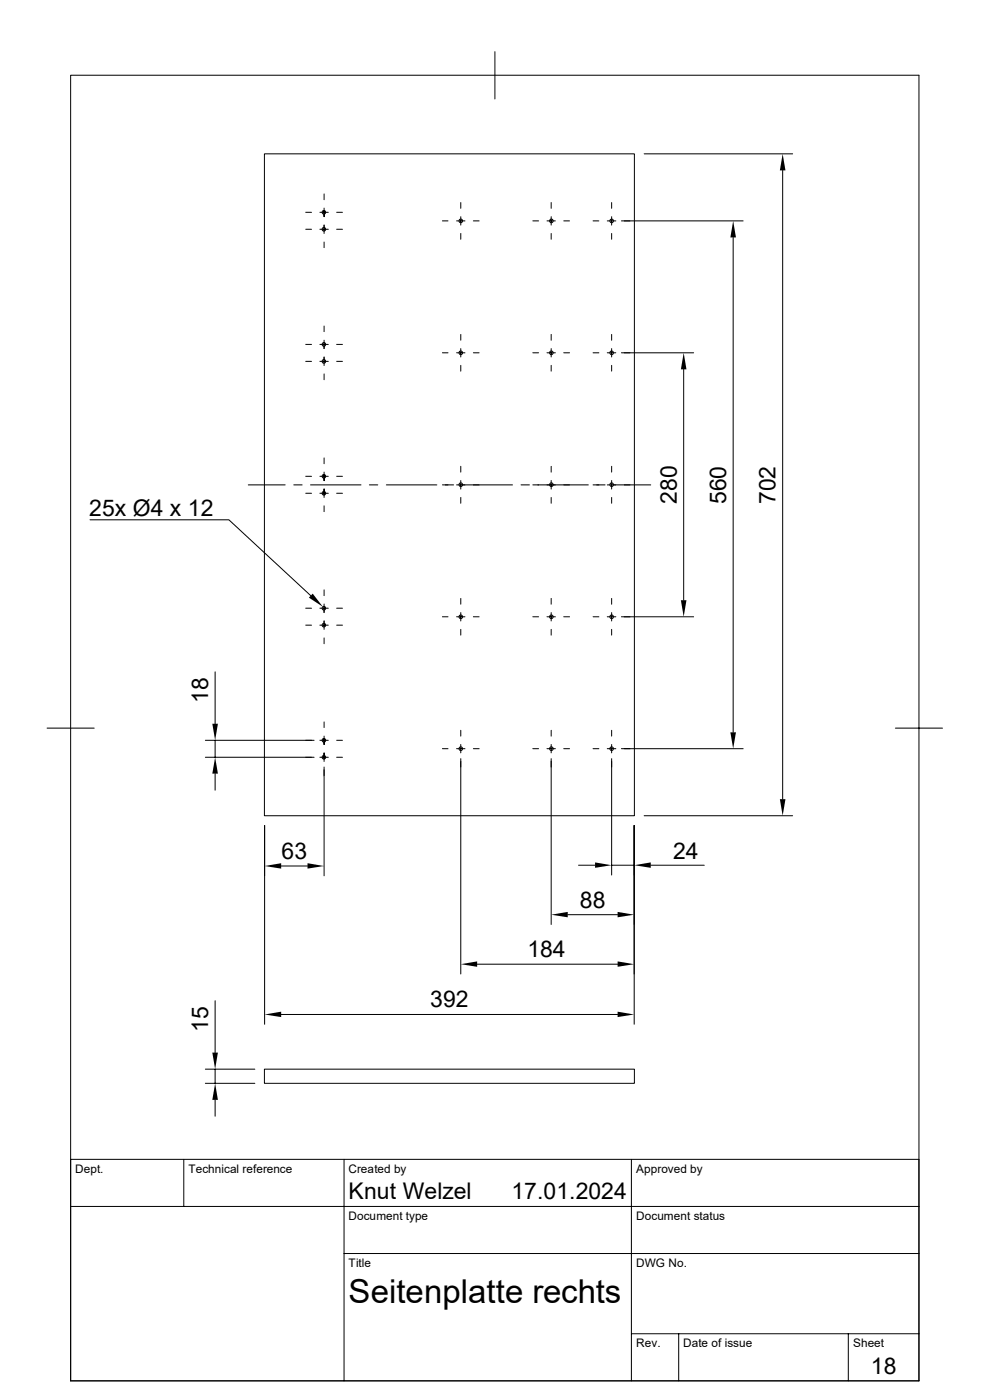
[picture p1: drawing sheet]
<svg xmlns="http://www.w3.org/2000/svg" width="210mm" height="297mm" viewBox="0 0 210 297" stroke-linecap="round" stroke-linejoin="round" font-family="sans-serif">
<g fill="none" stroke="#000" stroke-width=".21">
<path d="M15 16h179.9v276.9h-179.9zM105 11v10M56.1 32.6h78.5v140.5h-78.5zM136.7 32.6h31.4M166 36.2v133.3M64.9 48.6h1.2M64.9 45h1.2M67.9 45h1.7M67.9 48.6h1.7M68.7 41.1v1.3M68.7 44.2v1.8M68.7 51.4v1.1"/>
<path d="M68.7 47.8v1.7M71.4 48.6h1.2M71.4 45h1.2M93.9 46.9h1.1M96.9 46.9h1.7M97.7 43v1.2M97.7 46v1.8M97.7 49.5v1.3M100.4 46.9h1.2M113 46.9h1.3M116 46.9h1.8M116.9 43v1.2"/>
<path d="M116.9 46v1.8M116.9 49.5v1.3M119.6 46.9h1.2M125.8 46.9h1.2M128.8 46.9h1.8M129.8 43v1.2M129.8 46v1.8M129.8 49.5v1.3M131.8 46.9h25.8M155.5 50.4v105M64.9 76.7h1.2M64.9 73.1h1.2"/>
<path d="M67.9 76.7h1.7M67.9 73.1h1.7M68.7 79.3v1.3M68.7 69.2v1.2M68.7 72.2v1.8M68.7 75.7v1.9M71.4 73.1h1.2M71.4 76.7h1.2M93.9 74.8h1.1M96.9 74.8h1.7M97.7 71v1.2M97.7 74v1.7"/>
<path d="M97.7 77.5v1.2M100.4 74.8h1.2M113 74.8h1.3M116 74.8h1.8M116.9 71v1.2M116.9 74v1.7M116.9 77.5v1.2M119.6 74.8h1.2M125.8 74.8h1.2M128.8 74.8h1.8M129.8 71v1.2M129.8 74v1.7"/>
<path d="M129.8 77.5v1.2M131.8 74.8h15.4M145 78.4v48.9M68.7 97.2v1.2M97.7 98.9v1.3M116.9 98.9v1.3M129.8 98.9v1.3M19.1 110.3h29.5l17.3 16.1M52.7 102.9h7.8M62.3 102.9h1.8M64.9 101h1.2M64.9 104.6h1.2"/>
<path d="M65.9 102.9h10.7M67.9 101h1.7M67.9 104.6h1.7M68.7 100.2v1.8M68.7 103.7v1.8M68.7 107.3v1.2M71.4 101h1.2M71.4 104.6h1.2M78.4 102.9h1.7M82 102.9h10.7M93.9 102.9h2.3M96.9 102.9h11.8"/>
<path d="M97.7 101.9v1.9M97.7 105.5v1.3M110.5 102.9h1.8M113 102.9h11.8M116.9 101.9v1.9M116.9 105.5v1.3M125.8 102.9h2.6M128.8 102.9h9.2M129.8 101.9v1.9M129.8 105.5v1.3M64.9 132.6h1.2M64.9 129h1.2"/>
<path d="M67.9 132.6h1.7M67.9 129h1.7M68.7 135.3v1.3M68.7 125.1v1.3M68.7 128.1v1.9M68.7 131.7v1.8M71.4 129h1.2M71.4 132.6h1.2M93.9 130.9h1.1M96.9 130.9h1.7M97.7 127v1.2M97.7 130v1.7"/>
<path d="M97.7 133.5v1.2M100.4 130.9h1.2M113 130.9h1.3M116 130.9h1.8M116.9 127v1.2M116.9 130v1.7M116.9 133.5v1.2M119.6 130.9h1.2M125.8 130.9h1.2M128.8 130.9h1.8M129.8 127v1.2M129.8 130v1.7"/>
<path d="M129.8 133.5v1.2M131.8 130.9h15.4M10 154.5h10M43.6 157.1h23M45.6 142.5v11M45.6 157.1v3.6M67.9 157.1h1.7M68.7 153.2v1.1M68.7 156.2v1.7M68.7 159.7v1.8M71.4 157.1h1.2M93.9 158.8h1.1"/>
<path d="M96.9 158.8h1.7M97.7 154.9v1.3M97.7 157.9v1.8M100.4 158.8h1.2M113 158.8h1.3M116 158.8h1.8M116.9 154.9v1.3M116.9 157.9v1.8M119.6 158.8h1.2M125.8 158.8h1.2M128.8 158.8h1.8M129.8 154.9v1.3"/>
<path d="M129.8 157.9v1.8M131.8 158.8h25.8M189.9 154.5h10M43.6 160.7h23M45.6 164.1v3.5M56.1 175.1v42.2M67.9 160.7h1.7M68.7 162.7v23.1M71.4 160.7h1.2M97.7 161v45.6M116.9 161v35.1M129.8 161v24.6"/>
<path d="M134.5 175.1v42.2M136.7 173.1h31.4M59.6 183.7h5.6M120.4 194.1h10.6M122.7 183.6h3.5M129.8 183.6h4.7M138 183.6h11.4M45.6 212.3v11M59.6 215.2h71.4M101.2 204.6h29.8M43.6 229.8h10.5M43.6 226.8h10.5"/>
<path d="M45.6 226.8v3M45.6 233.3v3.5M56.1 226.8h78.5v3h-78.5zM15 255.9h179.9M39 246v9.9M73 246v46.9M133.9 246v46.9M194.9 246h-179.9v46.9M73 265.9h121.9M133.9 283h61M144 283v9.9M180 283v9.9"/>
<circle cx="68.7" cy="48.6" r=".39"/>
<circle cx="68.7" cy="45" r=".39"/>
<circle cx="97.8" cy="46.9" r=".39"/>
<circle cx="117" cy="46.9" r=".39"/>
<circle cx="129.8" cy="46.9" r=".39"/>
<circle cx="68.7" cy="76.7" r=".39"/>
<circle cx="68.7" cy="73.1" r=".39"/>
<circle cx="97.8" cy="74.8" r=".39"/>
<circle cx="117" cy="74.8" r=".39"/>
<circle cx="129.8" cy="74.8" r=".39"/>
<circle cx="68.7" cy="104.6" r=".39"/>
<circle cx="68.7" cy="101.1" r=".39"/>
<circle cx="97.8" cy="102.8" r=".39"/>
<circle cx="117" cy="102.8" r=".39"/>
<circle cx="129.8" cy="102.8" r=".39"/>
<circle cx="68.7" cy="129" r=".39"/>
<circle cx="68.7" cy="132.6" r=".39"/>
<circle cx="97.8" cy="130.9" r=".39"/>
<circle cx="117" cy="130.9" r=".39"/>
<circle cx="129.8" cy="130.9" r=".39"/>
<circle cx="68.7" cy="157.1" r=".39"/>
<circle cx="97.8" cy="158.8" r=".39"/>
<circle cx="117" cy="158.8" r=".39"/>
<circle cx="129.8" cy="158.8" r=".39"/>
<circle cx="68.7" cy="160.7" r=".39"/>
</g>
<g fill="#000">
<path d="M166 32.6l.6 3.6h-1.2zM155.5 46.9l.6 3.5h-1.2zM145 74.8l.6 3.6h-1.2zM66.3 125.9l2.2 2.8-3-1.9zM144.4 127.3h1.2l-.6 3.6zM45 153.5h1.2l-.6 3.6zM154.9 155.4h1.2l-.6 3.4zM45.6 160.7l.6 3.4h-1.2zM165.4 169.5h1.2l-.6 3.6zM56.1 183.7l3.5-.6v1.2zM65.2 183.1l3.5 .6-3.5 .6zM116.9 194.1l3.5-.6v1.1z"/>
<path d="M126.2 183l3.6 .6-3.6 .5zM131 193.5l3.5 .6-3.5 .5zM134.5 183.6l3.5-.6v1.1zM56.1 215.2l3.5-.6v1.2zM97.7 204.6l3.5-.6v1.1zM131 214.6l3.5 .6-3.5 .6zM131 204l3.5 .6-3.5 .5zM45.6 229.8l.6 3.5h-1.2zM45 223.3h1.2l-.6 3.5z"/>
</g>
<text font-size="7" x="74" y="276.4">Seitenplatte rechts</text>
<g font-size="4.9">
<text x="143.6" y="106.9" transform="rotate(-90 143.6 106.9)">280</text>
<text x="154.1" y="106.9" transform="rotate(-90 154.1 106.9)">560</text>
<text x="164.5" y="106.9" transform="rotate(-90 164.5 106.9)">702</text>
<text x="18.9" y="109.6">25x Ø4 x 12</text>
<text x="44.2" y="149.2" transform="rotate(-90 44.2 149.2)">18</text>
<text x="59.7" y="182.2">63</text>
<text x="142.8" y="182.2">24</text>
<text x="123" y="192.6">88</text>
<text x="111.9" y="203.1">184</text>
<text x="91.3" y="213.7">392</text>
<text x="44.2" y="218.9" transform="rotate(-90 44.2 218.9)">15</text>
<text x="74" y="254.5">Knut Welzel</text>
<text x="108.5" y="254.5">17.01.2024</text>
<text x="184.7" y="291.6">18</text>
</g>
<g font-size="2.5">
<text x="16" y="248.8">Dept.</text>
<text x="40" y="248.8">Technical reference</text>
<text x="74" y="248.8">Created by</text>
<text x="134.9" y="248.8">Approved by</text>
<text x="74" y="258.7">Document type</text>
<text x="135" y="258.7">Document status</text>
<text x="74" y="268.7">Title</text>
<text x="135" y="268.7">DWG No.</text>
<text x="135" y="285.8">Rev.</text>
<text x="145" y="285.8">Date of issue</text>
<text x="181" y="285.8">Sheet</text>
</g>
</svg>
